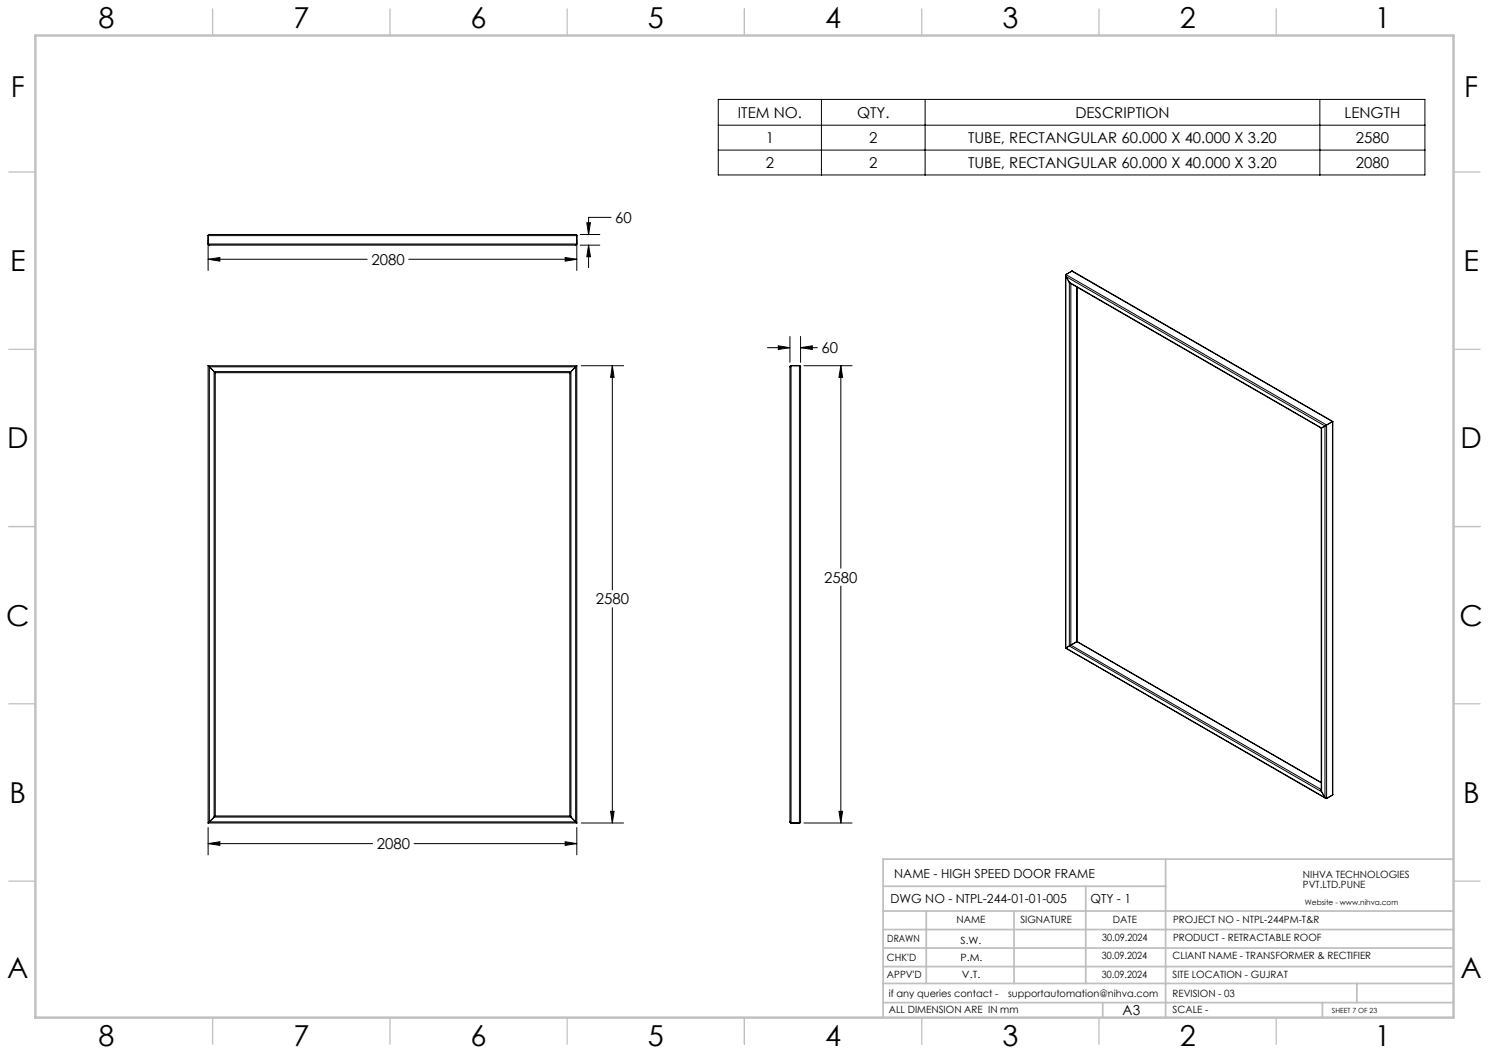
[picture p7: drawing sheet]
<svg xmlns="http://www.w3.org/2000/svg" width="420mm" height="297mm" viewBox="0 0 420 297" stroke-linecap="round" stroke-linejoin="round" font-family="sans-serif">
<g fill="none" stroke="#000" stroke-width=".28">
<path d="M202.6 28h199.3v21.4h-199.3zM202.6 35.3h199.3M231.7 28v21.4M260.9 28v21.4M372.3 28v21.4M202.6 42.3h199.3M58.7 73.1l3.3-.5v1.1zM58.7 66.5v9.8M58.7 73.1h44.9M58.7 66.5h104M59.1 66.1l-.4 .4M59.1 66.1h103.4l.2 .4"/>
<path d="M115.3 73.1h47.4M159.4 72.6l3.3 .5-3.3 .6zM162.7 68.8h-104l.3 .3h103.4M162.7 68.8l-.3 .3M162.7 66.5v9.8M163.7 66.1h5.5M163.7 69.1h5.5M165.5 62.8h1l-.5 3.3zM166 69.1v6.4M166 69.1l.5 3.3h-1zM172.4 61.3h-6.4v4.8M300.6 77.6v105.2"/>
<path d="M300.6 77.4v.6M300.6 78l1 1.6M300.6 78v104.8M300.6 77.4l73.6 42.5M300.6 78l73.1 42.2M301.6 79.6l.2 .3M301.6 79.6v102.6M301.6 79.6l71.2 41.1M301.8 79.9l70.9 40.9M302.3 76.5l73.7 42.4M302.3 76.5l-1.7 .9M302.3 76.5l73.5 42.4"/>
<path d="M216.5 98.1h6.3M219.5 97.5l3.3 .6-3.3 .5zM222.8 94.9v7.3M225.8 94.9v7.3M225.8 98.1h4.7M225.8 98.1l3.3-.6v1.1zM302 80v102M303.7 81v100M303.8 81v99.9M58.7 103.1l.4 .4M58.7 103.1h104M58.7 103.1v129"/>
<path d="M59.1 103.5v128.3M59.1 103.5l1.3 1.3M59.1 103.5h103.3M60.4 104.8l.3 .3M60.4 104.8v125.7M60.4 104.8h100.6M60.7 105.1v125M60.7 105.1h100M160.7 105.1v125M161 104.8l-.3 .3M161 104.8v125.7M162.4 103.5l-1.4 1.3"/>
<path d="M162.4 103.5v128.3M162.7 103.1l-.3 .4M162.7 103.1v129M164 103.1h11.9M172.7 103.1v63.3M172.7 103.1l.5 3.3h-1zM222.8 103.5v128.3M223.1 103.1l-.3 .4M223.1 103.1h2.4M223.1 103.1v129M225.5 103.1l.3 .2v128.5M225.5 103.1v129"/>
<path d="M226.8 103.1h13.5M237.2 103.1v57.2M237.2 103.1l.5 3.3h-1.1zM374.2 119.9l-.5 .3M374.2 119.9v105.3M375.8 118.9l-1.6 1M375.8 118.9v105.4M376 118.9h-.2M376 118.9v105.1M372.7 120.8l.1 102.5M372.8 120.7l-.1 .1M372.8 120.7v102.6"/>
<path d="M373.7 120.2l-.9 .5M373.7 120.2v104.8M172.7 171.4v60.7M237.2 165.3v66.8M300.6 182.8l73.3 42.4M300.6 182.8h.1M300.6 182.8l73.1 42.2M301.6 182.2l-1 .6M301.6 182.2l71.2 41.1M302 182l-.4 .2M302 182l70.7 40.7M303.7 181l-1.7 1"/>
<path d="M303.7 181l69 39.8M303.8 180.9l-.1 .1M303.8 180.9l68.9 39.8M58.7 237.9l3.3-.5v1zM58.7 232.1h104M58.7 233.4v7.7M58.7 237.9h46.4M59.1 231.8l-.4 .3M59.1 231.8h103.3M60.4 230.5l-1.3 1.3M60.4 230.5h100.6M60.7 230.1l-.3 .4"/>
<path d="M60.7 230.1h100M116.8 237.9h45.9M159.4 237.4l3.3 .5-3.3 .5zM160.7 230.1l.3 .4M161 230.5l1.4 1.3M162.4 231.8l.3 .3M162.7 233.4v7.7M164 232.1h11.9M172.2 228.8h1l-.5 3.3zM222.8 231.8l.3 .3M223.1 232.1h2.4M225.8 231.8l-.3 .3"/>
<path d="M226.8 232.1h13.5M236.6 228.8h1.1l-.5 3.3zM372.8 223.3l.9 1.7M373.7 225l.5 .2M375.8 224.3l-1.6 .9M376 224l-.2 .3"/>
</g>
<g fill="none" stroke="#c0c0c0" stroke-width=".35">
<path d="M60 2.5v7.5M110 2.5v7.5M160 2.5v7.5M210 2.5v7.5M260 2.5v7.5M310 2.5v7.5M360 2.5v7.5M2.5 48.5h7.5M410 48.5h7.5M2.5 98.5h7.5M410 98.5h7.5M2.5 148.5h7.5"/>
<path d="M410 148.5h7.5M2.5 198.5h7.5M410 198.5h7.5M2.5 248.5h7.5M410 248.5h7.5M60 287v7.5M110 287v7.5M160 287v7.5M210 287v7.5M260 287v7.5M310 287v7.5M360 287v7.5"/>
</g>
<g fill="none" stroke="#c0c0c0" stroke-width=".5">
<path d="M249.1 257h160.9M249.1 250h79.7M261.3 257v20.4M286 257v20.4M306.2 250v27.4M328.8 242.3v44.7M410 242.3h-160.9v44.7M249.1 272.6h160.9M249.1 267.4h160.9M249.1 262.2h160.9M249.1 277.4h160.9M382.7 277.4v5.4"/>
<path d="M249.1 282.8h160.9M311 282.8v4.2M373 282.8v4.2"/>
</g>
<path d="M10 10h400v277h-400z" fill="none" stroke="#c0c0c0" stroke-width=".7"/>
<path d="M172.2 228.8h1l-.5 3.3zM172.7 103.1l.5 3.3h-1zM58.7 237.9l3.3-.5v1zM159.4 237.4l3.3 .5-3.3 .5zM225.8 98.1l3.3-.6v1.1zM219.5 97.5l3.3 .6-3.3 .5zM236.6 228.8h1.1l-.5 3.3zM237.2 103.1l.5 3.3h-1.1zM159.4 72.6l3.3 .5-3.3 .6zM58.7 73.1l3.3-.5v1.1zM165.5 62.8h1l-.5 3.3zM166 69.1l.5 3.3h-1z" fill="#000"/>
<g font-size="8.1">
<text x="27.8" y="8">8</text>
<text x="82.8" y="8">7</text>
<text x="132.8" y="8">6</text>
<text x="182.8" y="8">5</text>
<text x="232.8" y="8">4</text>
<text x="282.8" y="8">3</text>
<text x="332.8" y="8">2</text>
<text x="387.8" y="8">1</text>
<text x="3" y="27.2">F</text>
<text x="413" y="27.2">F</text>
<text x="2.8" y="76.5">E</text>
<text x="412.8" y="76.5">E</text>
<text x="2" y="126.5">D</text>
<text x="412" y="126.5">D</text>
<text x="1.7" y="176.5">C</text>
<text x="411.7" y="176.5">C</text>
<text x="2.7" y="226.5">B</text>
<text x="412.7" y="226.5">B</text>
<text x="2" y="275.7">A</text>
<text x="412" y="275.7">A</text>
<text x="27.8" y="295">8</text>
<text x="82.8" y="295">7</text>
<text x="132.8" y="295">6</text>
<text x="182.8" y="295">5</text>
<text x="232.8" y="295">4</text>
<text x="282.8" y="295">3</text>
<text x="332.8" y="295">2</text>
<text x="387.8" y="295">1</text>
</g>
<g font-size="4.2">
<text x="208.1" y="33.2">ITEM NO.</text>
<text x="241.8" y="33.2">QTY.</text>
<text x="303.3" y="33.2">DESCRIPTION</text>
<text x="379.3" y="33.2">LENGTH</text>
<text x="216" y="40.3">1</text>
<text x="245.2" y="40.3">2</text>
<text x="273.1" y="40.3">TUBE, RECTANGULAR 60.000 X 40.000 X 3.20</text>
<text x="382.4" y="40.3">2580</text>
<text x="216" y="47.4">2</text>
<text x="245.2" y="47.4">2</text>
<text x="273.1" y="47.4">TUBE, RECTANGULAR 60.000 X 40.000 X 3.20</text>
<text x="382.4" y="47.4">2080</text>
<text x="173.6" y="62.9">60</text>
<text x="104.8" y="74.7">2080</text>
<text x="231.7" y="99.6">60</text>
<text x="232.5" y="164.4">2580</text>
<text x="168" y="170.5">2580</text>
<text x="106.3" y="239.5">2080</text>
</g>
<text font-size="3.9" x="316.7" y="286.4">A3</text>
<g font-size="3.5">
<text x="252.2" y="247.7">NAME - HIGH SPEED DOOR FRAME</text>
<text x="251.2" y="254.8">DWG NO - NTPL-244-01-01-005</text>
<text x="307.6" y="254.8">QTY - 1</text>
</g>
<g font-size="2.8">
<text x="367.5" y="247.7">NIHVA TECHNOLOGIES</text>
<text x="367.5" y="250.5">PVT.LTD.PUNE</text>
<text x="269.8" y="260.4">NAME</text>
<text x="287.8" y="260.4">SIGNATURE</text>
<text x="313.9" y="260.5">DATE</text>
<text x="330.9" y="260.5">PROJECT NO - NTPL-244PM-T&amp;R</text>
<text x="250.3" y="265.7">DRAWN</text>
<text x="270.9" y="266.1">S.W.</text>
<text x="310.9" y="265.5">30.09.2024</text>
<text x="330.9" y="265.5">PRODUCT - RETRACTABLE ROOF</text>
<text x="250.2" y="271.1">CHK'D</text>
<text x="250.2" y="275.8">APPV'D</text>
<text x="270.9" y="271.1">P.M.</text>
<text x="271.3" y="275.8">V.T.</text>
<text x="310.8" y="270.6">30.09.2024</text>
<text x="310.8" y="275.8">30.09.2024</text>
<text x="330.7" y="275.8">SITE LOCATION - GUJRAT</text>
<text x="330.7" y="270.6">CLIANT NAME - TRANSFORMER &amp; RECTIFIER</text>
<text x="250.7" y="281.1">if any queries contact -</text>
<text x="284.3" y="281.1">supportautomation@nihva.com</text>
<text x="330.7" y="281.1">REVISION - 03</text>
<text x="250.7" y="285.6">ALL DIMENSION ARE IN mm</text>
<text x="330.7" y="285.6">SCALE -</text>
</g>
<text font-size="2.1" x="368.1" y="255.1">Website - www.nihva.com</text>
<text font-size="2" x="375.7" y="285.6">SHEET 7 OF 23</text>
</svg>
